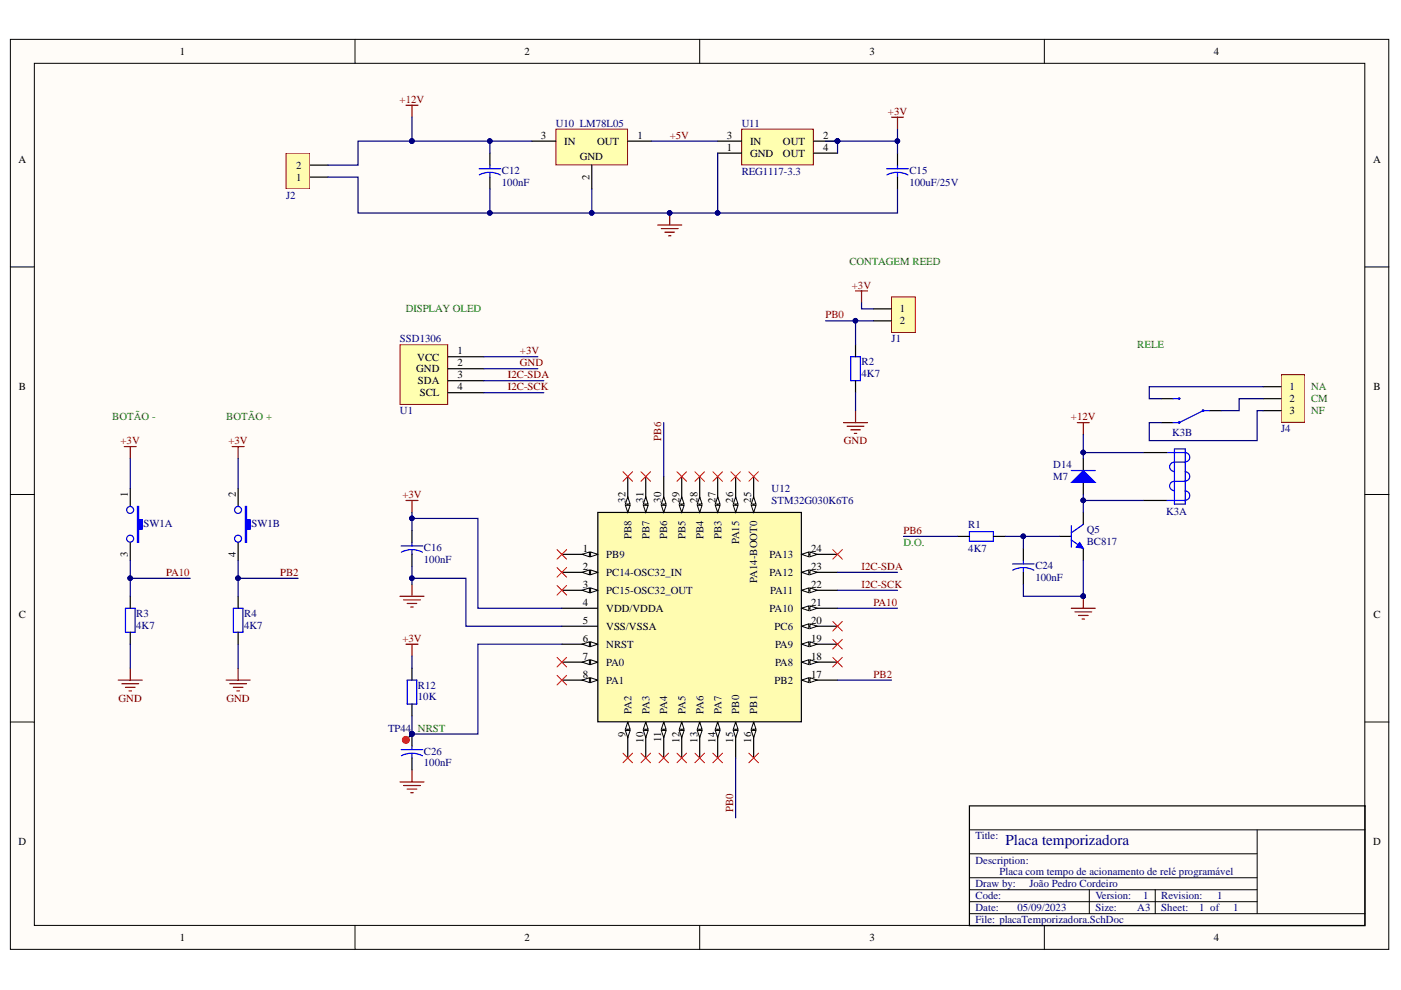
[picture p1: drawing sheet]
# Altium schematic sheet placaTemporizadora.SchDoc
size A4

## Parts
C12  100nF  [0805-CAP]
C15  100uF/25V  [CAP-POL-P3.0]
C16  100nF  [0805-CAP]
C24  100nF  [0805-CAP]
C26  100nF  [0805-CAP]
D14  M7  [SMA]
J1  BORNE  [BORNE2]  (value not drawn)
J2  BORNE  [BORNE2]  (value not drawn)
J4  BORNE  [BORNE3]  (value not drawn)
K3  RELE10A  [RELE12V_NCR]  (value not drawn)  (parts A,B of 2)
Q5  BC817  [SOT-23]
R1  4K7  [0805-RES]
R2  4K7  [0805-RES]
R3  4K7  [0805-RES]
R4  4K7  [0805-RES]
R12  10K  [0805-RES]
SW1  LT4TH243-T  [PUSHBUTTON_PTH]  (value not drawn)  (parts A,B of 2)
TP44  testepoint  [TESTPOINT]  (value not drawn)
U1  SSD1306  (value not drawn)
U10  LM78L05  [TO-92]
U11  REG1117-3.3  [SOT-223B]
U12  STM32G030K6T6  [LQFP-32]

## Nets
+3V: C15.2 C16.2 J1.1 R12.2 SW1.1 SW1.2 U1.1(VCC) U11.2(OUT) U11.4(OUT) U12.4(VDD/VDDA)
+12V: C12.2 D14.1 J2.2 K3.4 U10.3(IN)
GND: C12.1 C15.1 C16.1 C24.1 C26.1 J2.1 Q5.2(E) R2.1 R3.1 R4.1 U1.2(GND) U10.2(GND) U11.1(GND) U12.5(VSS/VSSA)
+5V: U10.1(OUT) U11.3(IN)
I2C-SCK: U1.4(SCL) U12.22(PA11)
I2C-SDA: U1.3(SDA) U12.23(PA12)
PA10: R3.2 SW1.3 U12.21(PA10)
PB0: J1.2 R2.2 U12.15(PB0)
PB2: R4.2 SW1.4 U12.17(PB2)
PB6: R1.1 U12.30(PB6)
NetC24_2: C24.2 Q5.1 R1.2
NetC26_2: C26.2 R12.1 TP44.1 U12.6(NRST)
NetD14_2: D14.2 K3.5 Q5.3(C)
NetJ4_1: J4.1 K3.3
NetJ4_2: J4.2 K3.1
NetJ4_3: J4.3 K3.2

Not connected (* = marked no-connect by the designer): U12 1(PB9)* 2(PC14-OSC32_IN)* 3(PC15-OSC32_OUT)* 7(PA0)* 8(PA1)* 9(PA2)* 10(PA3)* 11(PA4)* 12(PA5)* 13(PA6)* 14(PA7)* 16(PB1)* 18(PA8)* 19(PA9)* 20(PC6)* 24(PA13)* 25(PA14-BOOT0)* 26(PA15)* 27(PB3)* 28(PB4)* 29(PB5)* 31(PB7)* 32(PB8)*

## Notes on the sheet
- (near U1) DISPLAY OLED
- (near J1) CONTAGEM REED
- RELE
- BOTÃO -
- BOTÃO +
- (near J4) NF
- (near J4) CM
- (near J4) NA
- (near R1) D.O.
- (near TP44) NRST
- Title:
- Placa temporizadora
- Code:
- Date:
- Draw by:
- Description:
- Placa com tempo de acionamento de relé programável
- 05/09/2023
- João Pedro Cordeiro
- Size:
- Version:
- A3
- 1
- Revision:
- Sheet:        of
- File:
